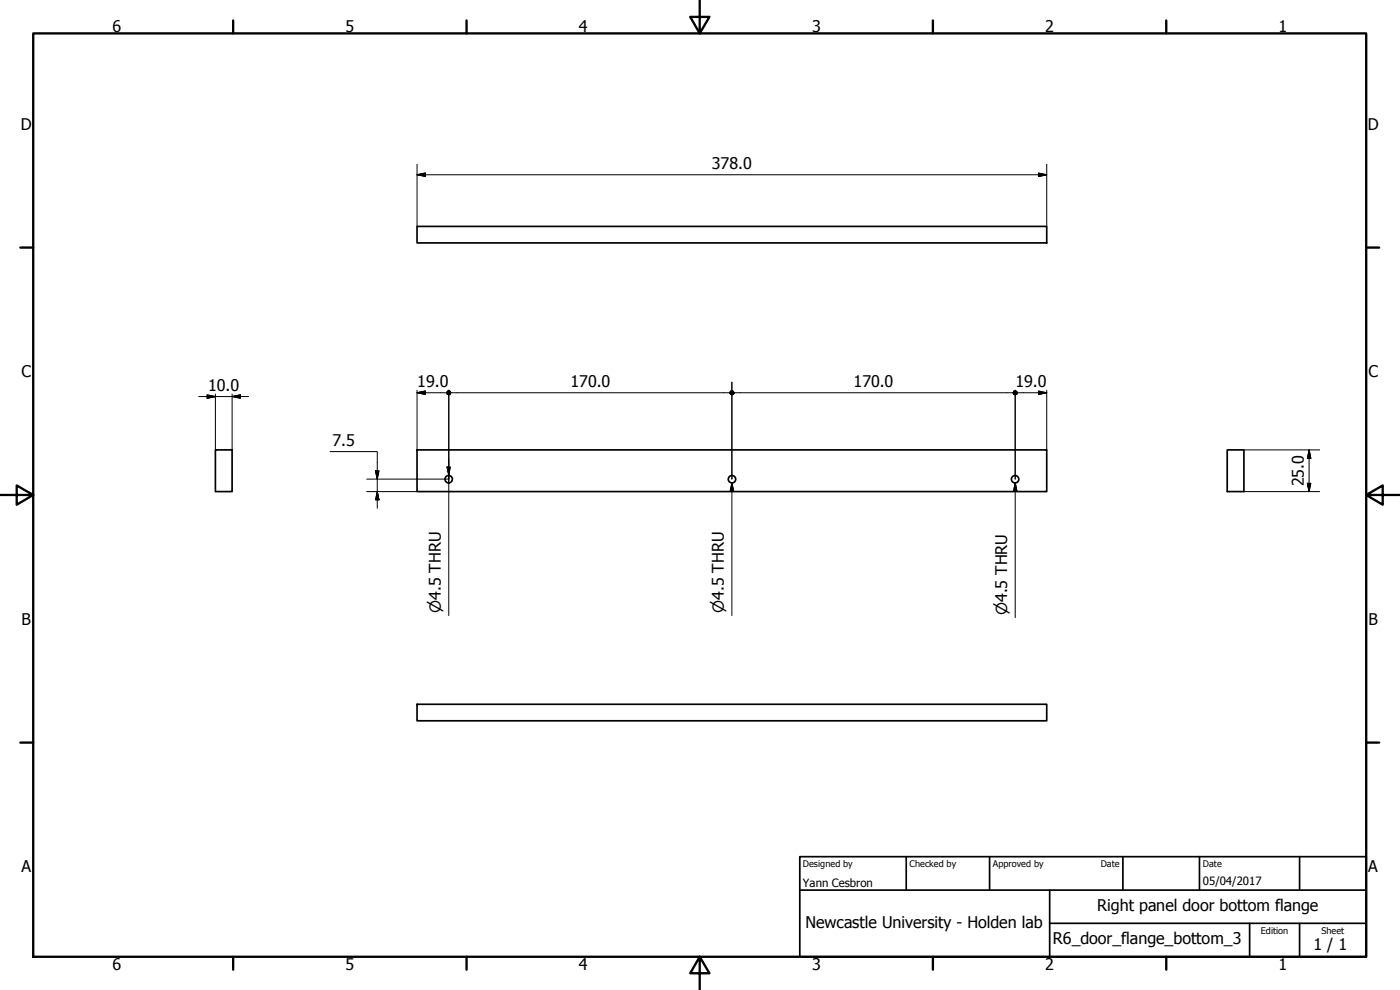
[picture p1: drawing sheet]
<svg xmlns="http://www.w3.org/2000/svg" width="420mm" height="297mm" viewBox="0 0 420 297" stroke-linecap="round" stroke-linejoin="round" font-family="sans-serif">
<!-- layer: Visible (ISO) -->
<g fill="none" stroke="#000" stroke-width=".51">
<path d="M125.2 67.9h188.9v5h-188.9zM64.6 135h5.1v12.5h-5.1zM125.2 135h188.9v12.5h-188.9zM368.3 135h5v12.5h-5zM125.2 211.3h188.9v5h-188.9z"/>
<circle cx="134.7" cy="143.8" r="1.11"/>
<circle cx="219.7" cy="143.8" r="1.11"/>
<circle cx="304.6" cy="143.8" r="1.11"/>
</g>
<!-- layer: Border (ISO) -->
<g fill="none" stroke="#000" stroke-width=".7">
<path d="M10 10h400v277.1h-400zM70 6.1v3.9M140 6.1v3.9M210 0v10l-2.9-4.9h5.8l-2.9 4.9M280 6.1v3.9M350 6.1v3.9M6.1 74.3h3.9M410 74.3h3.9M0 148.5h10l-5-2.8v5.7l5-2.9M410 148.5l5 2.9v-5.7l-5 2.8h10M6.1 222.8h3.9M410 222.8h3.9"/>
<path d="M70 287.1v3.8M140 287.1v3.8M210 287.1l2.9 4.9h-5.8l2.9-4.9v9.9M280 287.1v3.8M350 287.1v3.8"/>
</g>
<!-- layer: Title (ISO) -->
<path d="M240 257h170v30.1h-170zM272 257v10.1M297 257v10.1M337 257v10.1M360 257v10.1M390 257v10.1M240 267.1h170M315 277h95M315 267.1v20M375 277v10.1M390 277v10.1" fill="none" stroke="#000" stroke-width=".51"/>
<!-- layer: Dimension (ISO) -->
<g fill="none" stroke="#000" stroke-width=".3">
<path d="M125.2 52.4l2.4-.5v1zM125.2 49.3v18.6M125.2 52.4h188.9M311.7 51.9l2.4 .5-2.4 .5zM314.1 49.3v18.6M59.6 119h15M62.2 118.5l2.4 .5-2.4 .5zM64.6 118.2v16.8M69.7 119l2.4-.5v1zM69.7 118.2v16.8M125.2 117.8l2.4-.5v1zM125.2 117.8h8.8"/>
<path d="M125.2 117.1v17.9M134.7 117.1v23.2M135.3 117.8h83.7M219.6 114.7v29M220.3 117.8h83.7M304.7 117.1v26.6M305.3 117.8h8.8M311.7 117.3l2.4 .5-2.4 .5zM314.1 117.1v17.9M99.1 135.5h14.1v17M373.3 135h22.7M392.9 135l.5 2.5h-1z"/>
<path d="M392.9 135v12.5M110 147.5h15.2M112.7 141.3h1l-.5 2.4zM113.2 147.5l.5 2.5h-1zM134.7 142.5v1.2h-24.7M373.3 147.5h22.7M392.4 145h1l-.5 2.5z"/>
</g>
<g fill="#000" stroke="#000" stroke-width=".3">
<path d="M125.2 52.4l2.4-.5zM125.2 52.4l2.4-.5v1zM311.7 52.9l2.4-.5zM311.7 51.9l2.4 .5-2.4 .5zM62.2 119.5l2.4-.5zM62.2 118.5l2.4 .5-2.4 .5zM69.7 119l2.4-.5zM69.7 119l2.4-.5v1zM125.2 117.8l2.4-.5zM125.2 117.8l2.4-.5v1zM134.7 117.3l.4 .1 .2 .4zM134.2 117.4l.5-.1 .6 .5z"/>
<path d="M134.2 117.4l1.1 .4h-1.3zM134 117.8h1.3l-1.1 .5zM134.2 118.3l1.1-.5-.6 .7zM135.3 117.8l-.2 .5-.4 .2zM135.3 117.8l-.2 .5zM219.6 117.3l.5 .1 .2 .4zM219.2 117.4l.4-.1 .7 .5zM219.2 117.4l1.1 .4h-1.3zM219 117.8h1.3l-1.1 .5zM219.2 118.3l1.1-.5-.7 .7zM219.6 118.5l.7-.7-.2 .5zM220.3 117.8l-.2 .5z"/>
<path d="M304.7 117.3l.4 .1 .2 .4zM304.2 117.4l.5-.1 .6 .5zM304.2 117.4l1.1 .4h-1.3zM304 117.8h1.3l-1.1 .5zM304.2 118.3l1.1-.5-.6 .7zM304.7 118.5l.6-.7-.2 .5zM305.3 117.8l-.2 .5zM311.7 118.3l2.4-.5zM311.7 117.3l2.4 .5-2.4 .5zM392.9 135l.5 2.5zM392.9 135l.5 2.5h-1zM112.7 141.3l.5 2.4z"/>
<path d="M112.7 141.3h1l-.5 2.4zM113.2 147.5l.5 2.5zM113.2 147.5l.5 2.5h-1zM392.4 145l.5 2.5zM392.4 145h1l-.5 2.5z"/>
</g>
<!-- layer: Symbol (ISO) -->
<path d="M134.7 137.7v7.2M134.2 140.1h.9l-.4 2.5zM134.7 142.6v42.1M219.6 144.9l.6 2.5h-1.1zM219.6 144.9v39.8M304.7 144.9l.5 2.5h-1zM304.7 144.9v40.4" fill="none" stroke="#000" stroke-width=".3"/>
<path d="M134.2 140.1l.5 2.5zM134.2 140.1h.9l-.4 2.5zM219.6 144.9l.6 2.5zM219.6 144.9l.6 2.5h-1.1zM304.7 144.9l.5 2.5zM304.7 144.9l.5 2.5h-1z" fill="#000" stroke="#000" stroke-width=".3"/>
<g font-size="4.8">
<text x="33.7" y="9.6">6</text>
<text x="103.7" y="9.6">5</text>
<text x="173.7" y="9.6">4</text>
<text x="243.7" y="9.6">3</text>
<text x="313.7" y="9.6">2</text>
<text x="383.7" y="9.6">1</text>
<text x="6.2" y="38.9">D</text>
<text x="410.5" y="38.9">D</text>
<text x="213.7" y="50.8">378.0</text>
<text x="6.4" y="113.1">C</text>
<text x="410.7" y="113.1">C</text>
<text x="62.5" y="117.4">10.0</text>
<text x="125.2" y="116.3">19.0</text>
<text x="171.2" y="116.3">170.0</text>
<text x="256.2" y="116.3">170.0</text>
<text x="304.7" y="116.3">19.0</text>
<text x="99.8" y="133.9">7.5</text>
<text x="391.3" y="145.9" transform="rotate(-90 391.3 145.9)">25.0</text>
<text x="6.4" y="187.4">B</text>
<text x="410.7" y="187.4">B</text>
<text x="6.4" y="261.7">A</text>
<text x="410.7" y="261.7">A</text>
<text x="329.3" y="273.4">Right panel door bottom flange</text>
<text x="241.7" y="278.4">Newcastle University - Holden lab</text>
<text x="316" y="283.4">R6_door_flange_bottom_3</text>
<text x="394.2" y="285">1 / 1</text>
<text x="33.7" y="290.9">6</text>
<text x="103.7" y="290.9">5</text>
<text x="173.7" y="290.9">4</text>
<text x="243.7" y="290.9">3</text>
<text x="313.7" y="290.9">2</text>
<text x="383.7" y="290.9">1</text>
</g>
<g font-size="4.6">
<text x="132.3" y="183.9" transform="rotate(-90 132.3 183.9)">⌀4.5 THRU</text>
<text x="217.2" y="183.9" transform="rotate(-90 217.2 183.9)">⌀4.5 THRU</text>
<text x="302.3" y="184.6" transform="rotate(-90 302.3 184.6)">⌀4.5 THRU</text>
</g>
<g font-size="3.4">
<text x="241" y="266">Yann Cesbron</text>
<text x="361" y="265.5">05/04/2017</text>
</g>
<g font-size="2.7">
<text x="241" y="260.1">Designed by</text>
<text x="273" y="260.1">Checked by</text>
<text x="298" y="260.1">Approved by</text>
<text x="330.3" y="260">Date</text>
<text x="361" y="260">Date</text>
<text x="378.4" y="280.1">Edition</text>
<text x="396.6" y="280.1">Sheet</text>
</g>
</svg>
